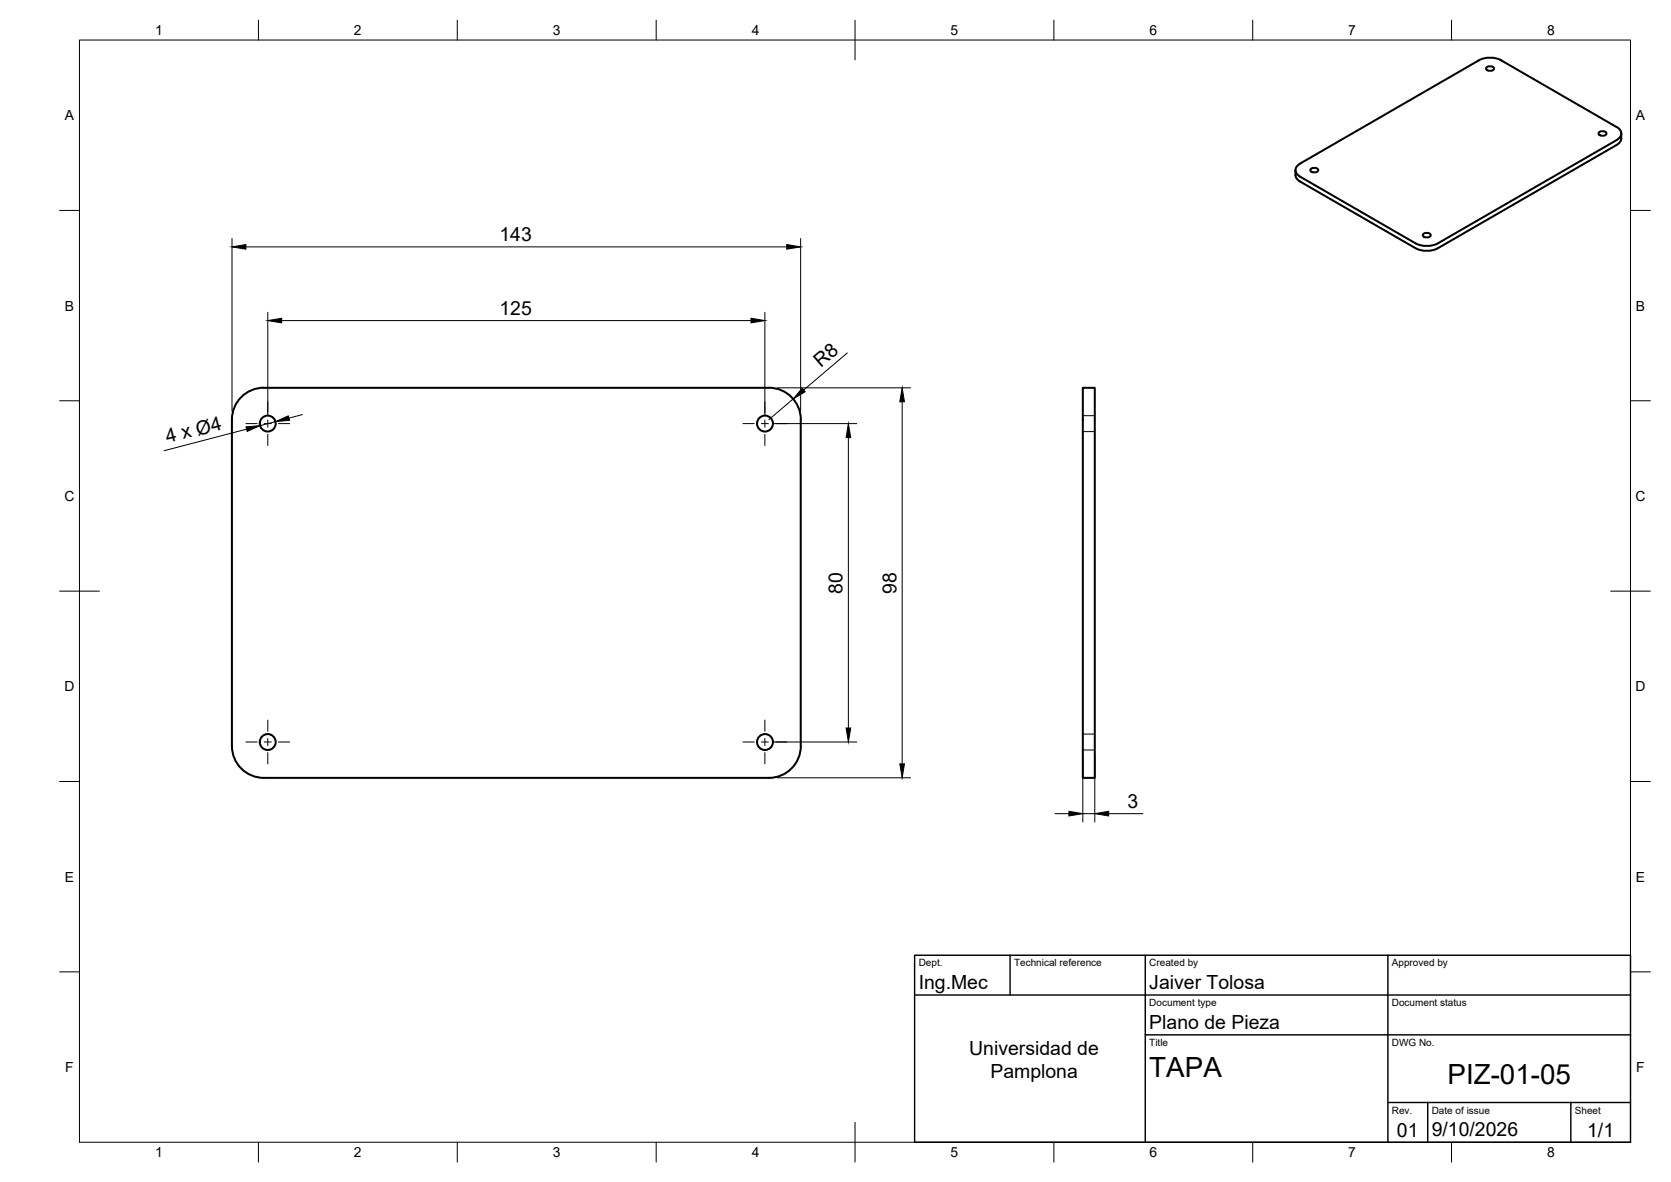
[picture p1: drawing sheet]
<svg xmlns="http://www.w3.org/2000/svg" width="420mm" height="297mm" viewBox="0 0 420 297" stroke-linecap="round" stroke-linejoin="round" font-family="sans-serif">
<!-- layer: Visible -->
<g fill="none" stroke="#000" stroke-width=".51">
<path d="M371.8 15.2l-44.9 25.9M371.8 15.2a6.3 6.3 0 0 1 5.7 0M373.7 17l1-.4a.73 .73 0 0 1 .9 .8l-.9 .4a.73 .73 0 0 1-1-.8zM377.5 15.2l29 16.7M402 33.3l.9-.3a.73 .73 0 0 1 1 .8l-1 .3a.73 .73 0 0 1-.9-.8zM406.5 35.2l-44.9 25.9a6.3 6.3 0 0 1-5.7 0l-29-16.7M406.5 36.4l-44.9 26a6.3 6.3 0 0 1-5.7 0l-29-16.8M406.5 31.9a1.73 1.73 0 0 1 1.2 1.6 1.73 1.73 0 0 1-1.2 1.7M407.6 33.6a2.32 2.32 0 0 1-1.1 2.8M325.7 42.8a2.36 2.36 0 0 0 1.2 2.8M326.9 41.1a1.73 1.73 0 0 0-1.2 1.7 1.73 1.73 0 0 0 1.2 1.6M329.5 42.5l1-.3a.73 .73 0 0 1 .9 .8l-.9 .3a.73 .73 0 0 1-1-.8z"/>
<path d="M357.8 58.9l.9-.4a.73 .73 0 0 1 1 .8l-1 .4a.73 .73 0 0 1-.9-.8zM60.7 99.8a7.9 7.9 0 0 1 5.6-2.3l127-.1a8 8 0 0 1 8.1 8v82.1a8 8 0 0 1-8.1 8h-127a8 8 0 0 1-8-8v-82.1a8 8 0 0 1 2.4-5.6zM272.3 97.5h3v98h-3z"/>
<circle cx="67.3" cy="106.4" r="2"/>
<circle cx="192.4" cy="106.4" r="2"/>
<circle cx="67.3" cy="186.5" r="2"/>
<circle cx="192.4" cy="186.5" r="2"/>
</g>
<!-- layer: Hidden -->
<path d="M272.3 108.5h3M272.3 104.5h3M272.3 188.5h3M272.3 184.5h3" fill="none" stroke="#000" stroke-width=".25"/>
<!-- layer: BORDER -->
<g fill="none" stroke="#000" stroke-width=".25">
<path d="M20 10.1h390v276.9h-390zM65 5.1v5M115 5.1v5M165 5.1v5M215 5.1v10M265 5.1v5M315 5.1v5M365 5.1v5M15 52.9h5M410 52.9h5M15 100.7h5M410 100.7h5"/>
<path d="M15 148.6h10M405 148.6h10M15 196.4h5M410 196.4h5M15 244.2h5M410 244.2h5M65 287v5M115 287v5M165 287v5M215 282.1v9.9M265 287v5M315 287v5"/>
<path d="M365 287v5"/>
</g>
<!-- layer: TITLEBLOCK -->
<path d="M230 240.1h180v46.9h-180zM230 250h180M254 240.1v9.9M288 240.1v46.9M349 240.1v46.9M288 260.1h122M349 277.1h61M359 277.1v9.9M395 277.1v9.9" fill="none" stroke="#000" stroke-width=".36"/>
<!-- layer: Smart Centers -->
<g fill="none" stroke="#000" stroke-width=".25">
<path d="M61.8 106.5h2.8M66.4 106.5h1.8M67.3 101v2.8M67.3 105.6v1.8M67.3 109.1v2.9M70 106.5h2.8M186.8 106.5h2.9M191.4 106.5h1.8M192.3 101v2.8M192.3 105.6v1.8M192.3 109.1v2.9M195 106.5h2.8"/>
<path d="M61.8 186.5h2.8M66.4 186.5h1.8M67.3 181v2.8M67.3 185.6v1.8M67.3 189.1v2.9M70 186.5h2.8M186.8 186.5h2.9M191.4 186.5h1.8M192.3 181v2.8M192.3 185.6v1.8M192.3 189.1v2.9M195 186.5h2.8"/>
</g>
<!-- layer: FD_Dimensions -->
<g fill="none" stroke="#000" stroke-width=".25">
<path d="M58.3 60v43.4M201.3 60v43.4M61.8 62h136M67.3 78.5v25.9M192.3 78.5v25.9M70.8 80.6h118M195.4 97.5h33.5M213 88.7l-10.9 9.3M62 107.9l-20.7 5.4M69.3 106l-3.9 1M76 104.2l-3.4 .9M194.4 106.5h21"/>
<path d="M199.4 100.3l-6.1 5.2M213.3 110v73M226.8 101v91M194.4 186.5h21M195.4 195.5h33.5M272.3 189.6v17M275.3 189.6v17M265.3 204.5h3.5M272.3 204.5h3M278.8 204.5h8.6"/>
</g>
<g fill="#000" stroke="#000" stroke-width=".25">
<path d="M58.3 62l3.5-.5v1.1zM67.3 80.6l3.5-.6v1.1zM188.8 80l3.5 .6-3.5 .5zM197.8 61.5l3.5 .5-3.5 .6zM201.7 97.6l.8 .9-3.1 1.8zM61.8 107.3l3.6-.3-3.3 1.4zM69.3 106l3.2-1.5 .3 1.1zM213.3 106.5l.6 3.5h-1.2zM226.8 97.5l.6 3.5h-1.1zM212.7 183h1.2l-.6 3.5zM226.3 192h1.1l-.6 3.5zM268.8 203.9l3.5 .6-3.5 .5z"/>
<path d="M275.3 204.5l3.5-.6v1.1z"/>
</g>
<g font-size="7">
<text x="289" y="270.6">TAPA</text>
<text x="364" y="272.3">PIZ-01-05</text>
</g>
<g font-size="4.9">
<text x="125.6" y="60.6">143</text>
<text x="125.6" y="79.1">125</text>
<text x="206.4" y="92.4" transform="rotate(-40 206.4 92.4)">R8</text>
<text x="42.1" y="111.4" transform="rotate(-15 42.1 111.4)">4 x Ø4</text>
<text x="211.9" y="149.2" transform="rotate(-90 211.9 149.2)">80</text>
<text x="225.4" y="149.2" transform="rotate(-90 225.4 149.2)">98</text>
<text x="283.5" y="203">3</text>
<text x="231" y="248.5">Ing.Mec</text>
<text x="289" y="248.5">Jaiver Tolosa</text>
<text x="289" y="258.6">Plano de Pieza</text>
<text x="243.7" y="265">Universidad de</text>
<text x="249" y="270.9">Pamplona</text>
<text x="351.3" y="285.7">01</text>
<text x="360" y="285.5">9/10/2026</text>
<text x="399.1" y="285.7">1/1</text>
</g>
<g font-size="3.5">
<text x="39" y="8.8">1</text>
<text x="89" y="8.8">2</text>
<text x="139" y="8.8">3</text>
<text x="189" y="8.8">4</text>
<text x="239" y="8.8">5</text>
<text x="289" y="8.8">6</text>
<text x="339" y="8.8">7</text>
<text x="389" y="8.8">8</text>
<text x="16.3" y="30.2">A</text>
<text x="411.3" y="30.2">A</text>
<text x="16.3" y="78">B</text>
<text x="411.3" y="78">B</text>
<text x="16.2" y="125.9">C</text>
<text x="411.2" y="125.9">C</text>
<text x="16.2" y="173.7">D</text>
<text x="411.2" y="173.7">D</text>
<text x="16.3" y="221.6">E</text>
<text x="411.3" y="221.6">E</text>
<text x="16.4" y="269.4">F</text>
<text x="411.4" y="269.4">F</text>
<text x="39" y="290.8">1</text>
<text x="89" y="290.8">2</text>
<text x="139" y="290.8">3</text>
<text x="189" y="290.8">4</text>
<text x="239" y="290.8">5</text>
<text x="289" y="290.8">6</text>
<text x="339" y="290.8">7</text>
<text x="389" y="290.8">8</text>
</g>
<g font-size="2.5">
<text x="231" y="242.9">Dept.</text>
<text x="255" y="242.9">Technical reference</text>
<text x="289" y="242.9">Created by</text>
<text x="350" y="242.9">Approved by</text>
<text x="289" y="252.8">Document type</text>
<text x="350" y="252.8">Document status</text>
<text x="289" y="262.9">Title</text>
<text x="350" y="262.9">DWG No.</text>
<text x="350" y="279.9">Rev.</text>
<text x="360" y="279.9">Date of issue</text>
<text x="396" y="279.9">Sheet</text>
</g>
</svg>
